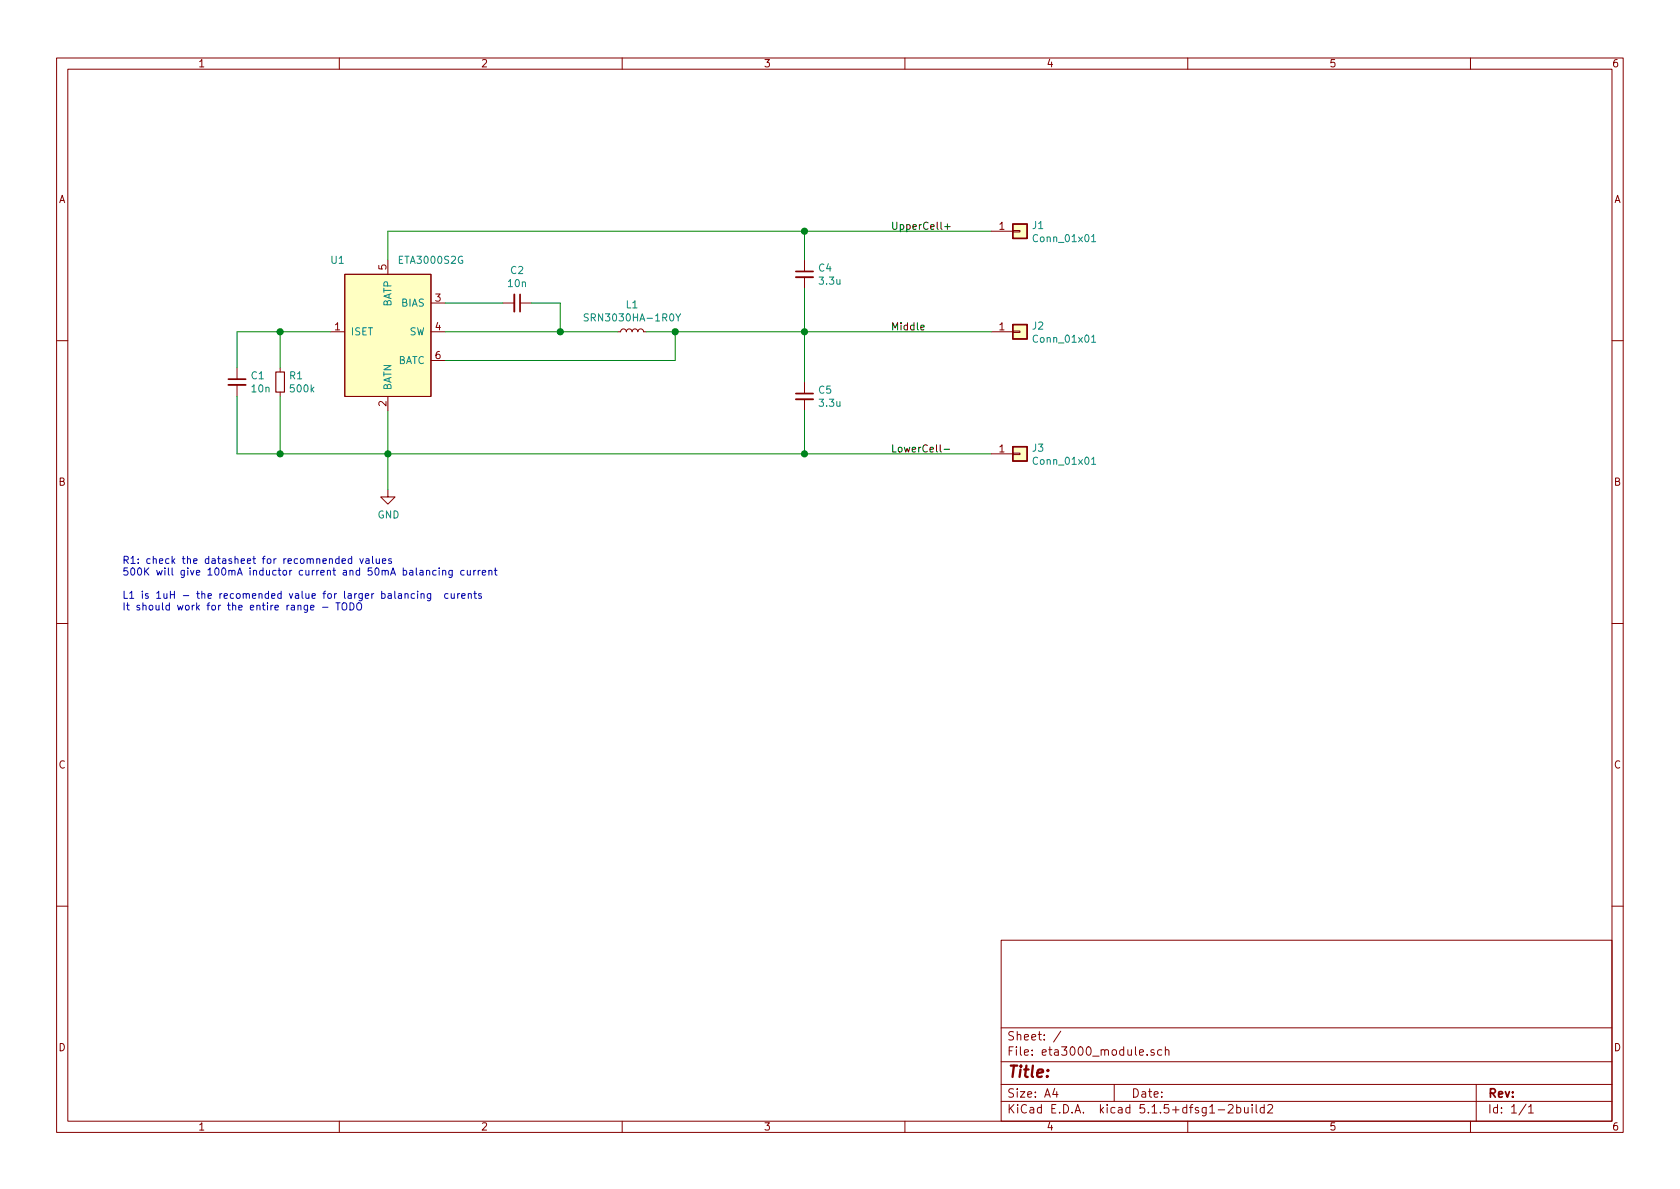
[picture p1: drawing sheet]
EESchema Schematic File Version 4
EELAYER 30 0
EELAYER END
$Descr A4 11693 8268
encoding utf-8
Sheet 1 1
Title ""
Date ""
Rev ""
Comp ""
Comment1 ""
Comment2 ""
Comment3 ""
Comment4 ""
$EndDescr
$Comp
L eta3000_module:ETA3000S2G U1
U 1 1
P 2700 1900
F 0 "U1" H 2350 2000 50  0000 C CNN
F 1 "ETA3000S2G" H 3000 2000 50  0000 C CNN
F 2 "Package_TO_SOT_SMD:SOT-23-6" H 2700 1500 50  0001 C CNN
F 3 "" H 2700 1900 50  0001 C CNN
	1    2700 1900
	1    0    0    -1  
$EndComp
$Comp
L Device:R_Small R1
U 1 1
P 1950 2650
F 0 "R1" H 2009 2696 50  0000 L CNN
F 1 "500k" H 2009 2605 50  0000 L CNN
F 2 "Resistor_SMD:R_0805_2012Metric" H 1950 2650 50  0001 C CNN
F 3 "~" H 1950 2650 50  0001 C CNN
	1    1950 2650
	1    0    0    -1  
$EndComp
$Comp
L Device:C_Small C1
U 1 1
P 1650 2650
F 0 "C1" H 1742 2696 50  0000 L CNN
F 1 "10n" H 1742 2605 50  0000 L CNN
F 2 "Capacitor_SMD:C_0805_2012Metric" H 1650 2650 50  0001 C CNN
F 3 "~" H 1650 2650 50  0001 C CNN
	1    1650 2650
	1    0    0    -1  
$EndComp
$Comp
L power:GND #PWR0101
U 1 1
P 2700 3400
F 0 "#PWR0101" H 2700 3150 50  0001 C CNN
F 1 "GND" H 2705 3227 50  0000 C CNN
F 2 "" H 2700 3400 50  0001 C CNN
F 3 "" H 2700 3400 50  0001 C CNN
	1    2700 3400
	1    0    0    -1  
$EndComp
Wire Wire Line
	2300 2300 1950 2300
Wire Wire Line
	1650 2300 1650 2550
Wire Wire Line
	1650 2750 1650 3150
Wire Wire Line
	1650 3150 1950 3150
Connection ~ 2700 3150
Wire Wire Line
	2700 3150 2700 2850
Wire Wire Line
	1950 2550 1950 2300
Connection ~ 1950 2300
Wire Wire Line
	1950 2300 1650 2300
Wire Wire Line
	1950 2750 1950 3150
Connection ~ 1950 3150
Wire Wire Line
	1950 3150 2700 3150
$Comp
L Device:C_Small C2
U 1 1
P 3600 2100
F 0 "C2" V 3371 2100 50  0000 C CNN
F 1 "10n" V 3462 2100 50  0000 C CNN
F 2 "Capacitor_SMD:C_0805_2012Metric" H 3600 2100 50  0001 C CNN
F 3 "~" H 3600 2100 50  0001 C CNN
	1    3600 2100
	0    1    1    0   
$EndComp
Wire Wire Line
	3500 2100 3100 2100
Wire Wire Line
	3100 2300 3900 2300
Wire Wire Line
	3900 2300 3900 2100
Wire Wire Line
	3900 2100 3700 2100
$Comp
L Device:L_Small L1
U 1 1
P 4400 2300
F 0 "L1" V 4585 2300 50  0000 C CNN
F 1 "SRN3030HA-1R0Y" V 4494 2300 50  0000 C CNN
F 2 "eta3000_module:SRN3030" H 4400 2300 50  0001 C CNN
F 3 "~" H 4400 2300 50  0001 C CNN
	1    4400 2300
	0    -1   -1   0   
$EndComp
Wire Wire Line
	3900 2300 4300 2300
Connection ~ 3900 2300
Wire Wire Line
	4500 2300 4700 2300
Wire Wire Line
	3100 2500 4700 2500
Wire Wire Line
	4700 2500 4700 2300
Connection ~ 4700 2300
Wire Wire Line
	2700 1800 2700 1600
$Comp
L Device:C_Small C5
U 1 1
P 5600 2750
F 0 "C5" H 5692 2796 50  0000 L CNN
F 1 "3.3u" H 5692 2705 50  0000 L CNN
F 2 "Capacitor_SMD:C_0805_2012Metric" H 5600 2750 50  0001 C CNN
F 3 "~" H 5600 2750 50  0001 C CNN
	1    5600 2750
	1    0    0    -1  
$EndComp
$Comp
L Device:C_Small C4
U 1 1
P 5600 1900
F 0 "C4" H 5692 1946 50  0000 L CNN
F 1 "3.3u" H 5692 1855 50  0000 L CNN
F 2 "Capacitor_SMD:C_0805_2012Metric" H 5600 1900 50  0001 C CNN
F 3 "~" H 5600 1900 50  0001 C CNN
	1    5600 1900
	1    0    0    -1  
$EndComp
Wire Wire Line
	5600 1800 5600 1600
Connection ~ 5600 1600
Wire Wire Line
	5600 2300 5600 2000
Wire Wire Line
	4700 2300 5600 2300
Wire Wire Line
	2700 3150 5600 3150
Wire Wire Line
	5600 2850 5600 3150
Connection ~ 5600 3150
Wire Wire Line
	5600 2650 5600 2300
Connection ~ 5600 2300
Wire Wire Line
	2700 3150 2700 3400
Text Notes 850  4250 0    50   ~ 0
R1: check the datasheet for recomnended values\n500K will give 100mA inductor current and 50mA balancing current\n\nL1 is 1uH - the recomended value for larger balancing  curents\nIt should work for the entire range - TODO 
$Comp
L Connector_Generic:Conn_01x01 J1
U 1 1
P 7100 1600
F 0 "J1" H 7180 1642 50  0000 L CNN
F 1 "Conn_01x01" H 7180 1551 50  0000 L CNN
F 2 "Connector_PinSocket_2.54mm:PinSocket_1x01_P2.54mm_Vertical" H 7100 1600 50  0001 C CNN
F 3 "~" H 7100 1600 50  0001 C CNN
	1    7100 1600
	1    0    0    -1  
$EndComp
$Comp
L Connector_Generic:Conn_01x01 J2
U 1 1
P 7100 2300
F 0 "J2" H 7180 2342 50  0000 L CNN
F 1 "Conn_01x01" H 7180 2251 50  0000 L CNN
F 2 "Connector_PinSocket_2.54mm:PinSocket_1x01_P2.54mm_Vertical" H 7100 2300 50  0001 C CNN
F 3 "~" H 7100 2300 50  0001 C CNN
	1    7100 2300
	1    0    0    -1  
$EndComp
$Comp
L Connector_Generic:Conn_01x01 J3
U 1 1
P 7100 3150
F 0 "J3" H 7180 3192 50  0000 L CNN
F 1 "Conn_01x01" H 7180 3101 50  0000 L CNN
F 2 "Connector_PinSocket_2.54mm:PinSocket_1x01_P2.54mm_Vertical" H 7100 3150 50  0001 C CNN
F 3 "~" H 7100 3150 50  0001 C CNN
	1    7100 3150
	1    0    0    -1  
$EndComp
Text Label 6200 1600 0    50   ~ 0
UpperCell+
Text Label 6200 2300 0    50   ~ 0
Middle
Text Label 6200 3150 0    50   ~ 0
LowerCell-
Wire Wire Line
	5600 1600 6900 1600
Wire Wire Line
	5600 2300 6900 2300
Wire Wire Line
	5600 3150 6900 3150
Wire Wire Line
	2700 1600 5600 1600
$EndSCHEMATC
